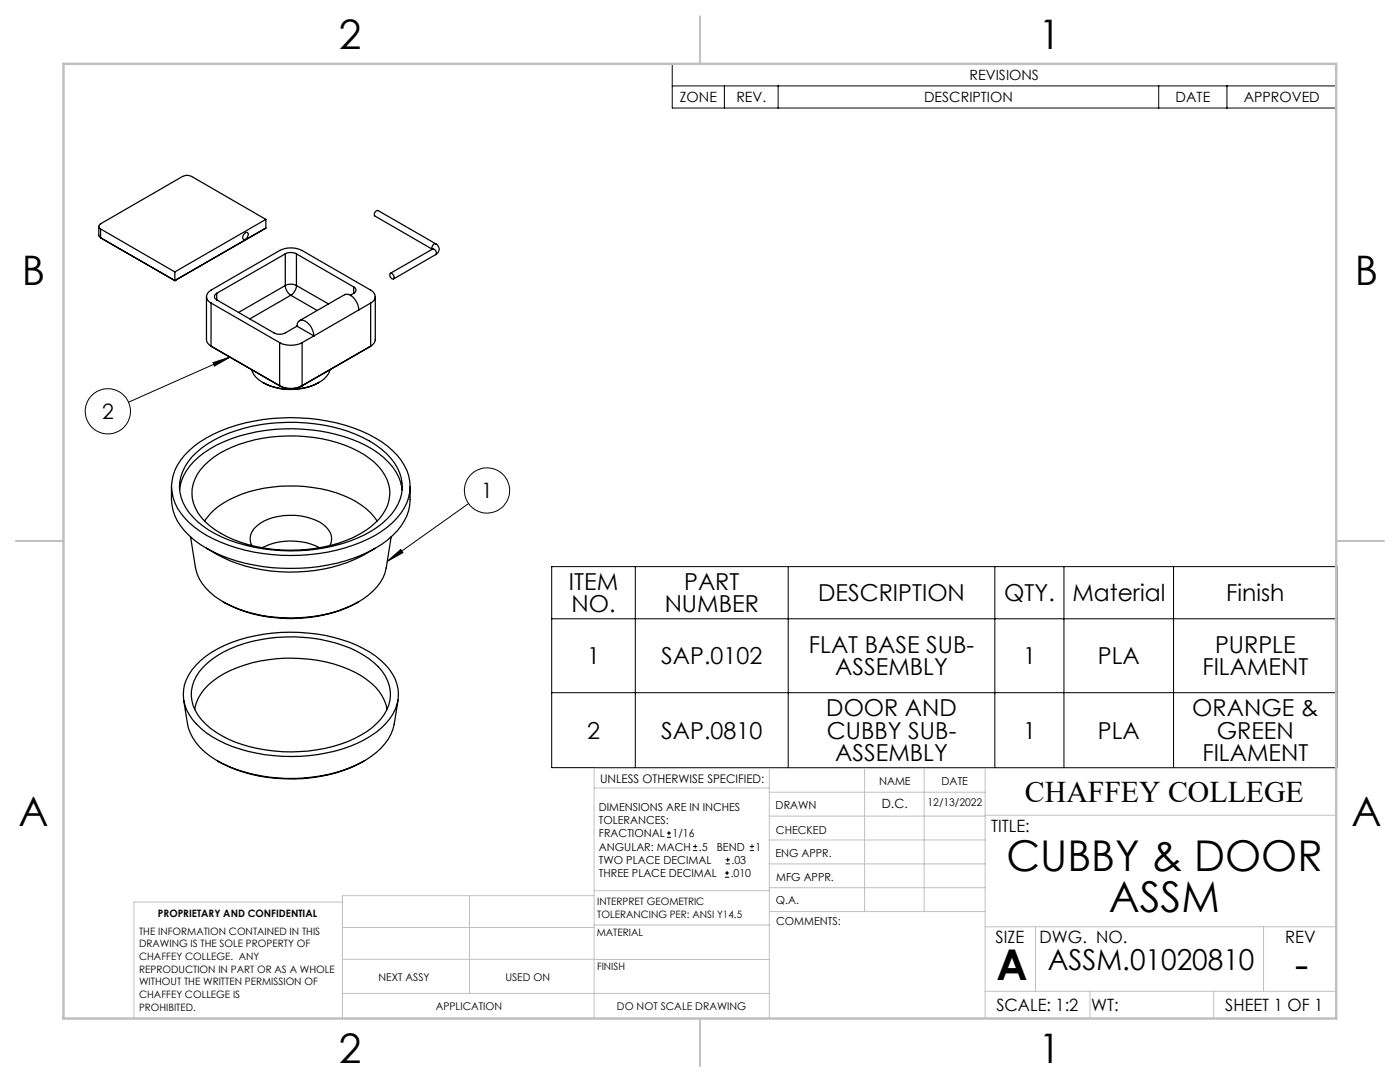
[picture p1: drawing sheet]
<svg xmlns="http://www.w3.org/2000/svg" width="279mm" height="216mm" viewBox="0 0 279 216" stroke-linecap="round" stroke-linejoin="round" font-family="sans-serif">
<g fill="none" stroke="#000" stroke-width=".25">
<path d="M19.7 45.2v1.9l.4 .3M20.1 45.7l14.8 8.6M20.1 47.4l14.8 8.6M20.1 45.7v1.7M20.1 47.4l.1 .2M34.9 56h.1M34.9 54.3v1.7M41.2 59.2v8.6a1.67 1.67 0 0 0 .9 1.3M43.3 58.5a.69 .69 0 0 0-.5 .7 .69 .69 0 0 0 .5 .6M43.3 59.8l11.4 6.6a2.4 2.4 0 0 0 2.2 0l2.4-1.3M43.3 58.5v1.3M48.8 46.6l.6-.2a.92 .92 0 0 1-.8 1.4l-.1-.7z"/>
<path d="M53.1 43.8l-14.9-8.6a2.02 2.02 0 0 0-1.8 0l-16.3 9.5a.55 .55 0 0 0-.4 .5 .55 .55 0 0 0 .4 .5M53.1 43.8l-18.2 10.5M53.1 43.8v1.7M53.1 45.5l-18.2 10.5M53.1 45.5l-.4 .2M56.9 50.7a2.33 2.33 0 0 1 2.3 0M56.9 57a2.51 2.51 0 0 0 1.1 1.9M56.9 57a2.33 2.33 0 0 1 2.3 0M56.9 50.7l-13.6 7.8M56.9 50.7v6.3M56.9 57l-9.3 5.3M58 58.9l-8.2 4.7"/>
<path d="M58 58.9l5.3 3M59.2 57a2.42 2.42 0 0 1-1.2 1.9M59.2 50.7l11.4 6.6M59.2 50.7v6.3M59.2 57l6.3 3.6M70.6 57.3a.67 .67 0 0 1 .4 .6 .67 .67 0 0 1-.4 .6M70.6 58.5l-.7 .4M70.6 57.3v1.2M74.9 59.2v8.6a1.67 1.67 0 0 1-.9 1.3M77.9 54.5a.76 .76 0 0 1 .6 1.2 .76 .76 0 0 1-.6-1.2zM86.3 49.7a.72 .72 0 0 1 .7 1.1M86.3 49.7l-8.4 4.8"/>
<path d="M86.4 49.6l-.1 .1M87 48.6a1.17 1.17 0 0 1 .7 1.1 1.17 1.17 0 0 1-.7 1.1M87 48.6l-11.5-6.6a.72 .72 0 0 0-.7 1.1l11.5 6.6M87 48.6a.76 .76 0 0 0-.7 1.1M87 50.8l-8.5 4.9M42.1 60.5a1.36 1.36 0 0 1-.9-1.3 1.36 1.36 0 0 1 .9-1.3l13.7-7.9a5 5 0 0 1 4.5 0l13.7 7.9a1.36 1.36 0 0 1 .9 1.3 1.36 1.36 0 0 1-.9 1.3M42.1 60.5l13.7 7.9M42.1 69.1l14 8M42.1 60.5v8.6M42.1 69.1l.3 .2M50.2 73.7a4.8 4.8 0 0 0 3.1 3 12.1 12.1 0 0 0 11.4-1.1 3.5 3.5 0 0 0 1.2-1.9M52.4 76.3a11.9 11.9 0 0 0 11.3 0"/>
<path d="M55.8 68.4a5 5 0 0 0 4.5 0M55.8 77a5 5 0 0 0 4.5 0M55.8 68.4v8.6M55.8 77l.3 .1M56.1 77.1a4.2 4.2 0 0 0 3.9 0M59.3 65.1a1.04 1.04 0 0 1 .5-1.1 1.04 1.04 0 0 1 1.2 .1 3.8 3.8 0 0 1 1.7 2.9M59.3 65.1l3.4 1.9M60.3 68.4v8.6M60.3 77l-.3 .1M62.7 67l-2.4 1.4M71.6 61.8a3.2 3.2 0 0 0-2.5-3.1l-9.3 5.3M74 60.5l-11.3 6.5"/>
<path d="M74 60.5v8.6M74 69.1l-14 8M74 69.1l-.3 .2M34.2 97.1a10.7 10.7 0 0 0 2.6 8.8 16.5 16.5 0 0 0 4.4 3.5M35.8 97.8a10.6 10.6 0 0 1 5-7.5 30.4 30.4 0 0 1 17.5-4.8 32.4 32.4 0 0 1 16.1 4.2 11.4 11.4 0 0 1 5.9 8.1M37.7 89.9a27.3 27.3 0 0 1 14.8-6.2 36.7 36.7 0 0 1 22.4 3.7 13.2 13.2 0 0 1 6.7 7.5 8.9 8.9 0 0 1-2.3 8.4 24.9 24.9 0 0 1-13.9 6.9 37.3 37.3 0 0 1-24.2-3.4 13.4 13.4 0 0 1-6.7-7.6 9.1 9.1 0 0 1 3.2-9.3zM38.3 91.2a24 24 0 0 1 13.7-6.5 35.6 35.6 0 0 1 20.4 2.6 13.8 13.8 0 0 1 7.4 7.1 8.2 8.2 0 0 1-2.5 9.1 25.1 25.1 0 0 1-14.1 6.1 34.9 34.9 0 0 1-20.2-3.1 13.4 13.4 0 0 1-6.8-7.2 8.4 8.4 0 0 1 2.1-8.1zM40.8 92.9a20.9 20.9 0 0 1 11.6-5.4 30.7 30.7 0 0 1 20.2 3.2 10 10 0 0 1 5.2 7.1 8.6 8.6 0 0 1-3.9 7.4 25.4 25.4 0 0 1-14.4 4.5 26.9 26.9 0 0 1-17.6-4.7 8.1 8.1 0 0 1-3.3-8.4 8.3 8.3 0 0 1 2.2-3.7zM81.8 97.1a11.3 11.3 0 0 1-1.1 6.8 16.9 16.9 0 0 1-8.7 6.9 38.4 38.4 0 0 1-29.4-.7l-1.4-.7M38 107.1l1 6.2a9.8 9.8 0 0 0 5 6.4 29.7 29.7 0 0 0 23.2 2.3 15.4 15.4 0 0 0 9.2-6.7l.7-2 1-6.2M40.8 104a14.1 14.1 0 0 1 7.5-5.4 29.6 29.6 0 0 1 21.5 .8 13.3 13.3 0 0 1 5.5 4.6M41.2 109.4a32.2 32.2 0 0 0 25 3.8 28.4 28.4 0 0 0 8.7-3.8"/>
<path d="M50.3 108.9a3 3 0 0 1 1-3.9 11 11 0 0 1 8.7-2.1 8.6 8.6 0 0 1 5.6 2.9 2.82 2.82 0 0 1 .2 3.1M52.3 109.3a12.8 12.8 0 0 1 11.4 0M36.7 139.7l.7 4.8a10.9 10.9 0 0 0 5.6 7.1 32.1 32.1 0 0 0 29.9 .1 11.2 11.2 0 0 0 5.8-7.2l.7-4.8M39.1 132.7a23.1 23.1 0 0 1 13.6-6.2 33.3 33.3 0 0 1 19.8 2.9 12.7 12.7 0 0 1 6.7 7.1 8.4 8.4 0 0 1-3.1 8.8 25.7 25.7 0 0 1-14.4 5.5 32.6 32.6 0 0 1-19.4-3.8 11.1 11.1 0 0 1-5.6-7.4 7.9 7.9 0 0 1 2.4-6.9zM40.5 133.2a22.1 22.1 0 0 1 13.2-5.8 29.9 29.9 0 0 1 18.8 3.3 9.8 9.8 0 0 1 5.4 8 9.4 9.4 0 0 1-4.7 7.3 29.3 29.3 0 0 1-20.1 3.6 20.9 20.9 0 0 1-12.9-6 7.3 7.3 0 0 1 .3-10.4zM44.5 120.1a29 29 0 0 0 27.1 0M38.9 141.5a9.4 9.4 0 0 1 4.7-6.4 28.8 28.8 0 0 1 19.8-3.3 19.6 19.6 0 0 1 12.3 6.2 8 8 0 0 1 1.5 3.5M43.4 151.8a31.6 31.6 0 0 0 27.9 .8l1.4-.8"/>
</g>
<g fill="none" stroke="#000" stroke-width=".2">
<path d="M134.2 12.7h132.5v8.9h-132.5zM134.2 17.1h132.5M144.6 17.1v4.5M155.3 17.1v4.5M231.2 17.1v4.5M244.9 17.1v4.5M42.5 72.4l3.4-1.1-3.1 1.8zM45.9 71.3l-20.3 9M77.3 112l2.7-2.4 .4 .7zM93.5 100.5l-16.2 11.5M110.1 113.1h156.7v40.1h-156.7zM126.8 113.1v40.1"/>
<path d="M157.3 113.1v40.1M198.5 113.1v40.1M212.3 113.1v40.1M234.2 113.1v40.1M110.1 123.5h156.7M110.1 138.2h156.7M133.1 167.1h.8M133.1 166.2h.8M133.5 165.8v.9M138.3 169.7h.8M138.3 168.9h.8M138.7 168.5v.8"/>
<path d="M144.7 175h.8M144.7 174.2h.8M144.8 172.4h.9M144.8 171.6h.9M145.1 173.8v.8M145.2 171.1v.9M149.6 169.7h.9M149.6 168.9h.9M150.1 168.5v.8"/>
<circle cx="21.5" cy="82.1" r="4.5"/>
<circle cx="97.2" cy="97.9" r="4.5"/>
</g>
<g fill="none" stroke="#c0c0c0" stroke-width=".2">
<path d="M118.6 157.2h34.9M153.5 153.3v49.9M153.5 158.1h43.1M172.5 153.3v28.6M184.4 153.3v28.6M196.6 153.3v49.9M266.7 153.3h-148.1v49.9M68.3 180h-41.6v23.2M93.7 178.7v19.5M118.6 178.7h-50.3v24.5M118.6 177.7h35M153.5 167.6h43.1"/>
<path d="M153.5 162.8h43.1M153.5 172.4h43.1M153.5 177.1h43.1M196.6 162.7h70.1M68.3 198.2h85.2M68.3 191.4l85.2 .1M68.3 185.1h50.3M118.6 184.6h35M153.6 181.9h43M196.6 197.8h70.1M196.6 184.9h70.1M206.7 184.9v12.9"/>
<path d="M217.5 197.8v5.4M242.2 197.8v5.4M252.2 184.9v12.9"/>
</g>
<path d="M139.7 3.2v9.5M3.1 107.9h9.6M266.7 107.9h9.5M139.7 203.2v9.6" fill="none" stroke="#c0c0c0" stroke-width=".25"/>
<path d="M12.7 12.7h254v190.5h-254z" fill="none" stroke="#c0c0c0" stroke-width=".5"/>
<path d="M42.5 72.4l3.4-1.1-3.1 1.8zM77.3 112l2.7-2.4 .4 .7z" fill="#000"/>
<g font-size="8.5">
<text x="200.8" y="173.8">CUBBY &amp; DOOR</text>
<text x="221.3" y="181.9">ASSM</text>
<text x="198.9" y="195.5">A</text>
<text x="258.4" y="195.4">-</text>
</g>
<g font-size="8.1">
<text x="67.6" y="9.7">2</text>
<text x="207.3" y="9.7">1</text>
<text x="4.4" y="57">B</text>
<text x="270.4" y="57">B</text>
<text x="3.7" y="164.9">A</text>
<text x="269.7" y="164.9">A</text>
<text x="67.6" y="212.2">2</text>
<text x="207.3" y="212.2">1</text>
</g>
<text font-size="6" x="204.6" y="160.1">CHAFFEY COLLEGE</text>
<text font-size="5.8" x="209.1" y="193.5">ASSM.01020810</text>
<g font-size="4.7">
<text x="113.5" y="117.7">ITEM</text>
<text x="136.5" y="117.7">PART</text>
<text x="163.3" y="119.9">DESCRIPTION</text>
<text x="200.4" y="119.9">QTY.</text>
<text x="214" y="119.9">Material</text>
<text x="244.7" y="119.9">Finish</text>
<text x="114.1" y="122.2">NO.</text>
<text x="132.7" y="122.2">NUMBER</text>
<text x="161.4" y="130.3">FLAT BASE SUB-</text>
<text x="242.5" y="130.3">PURPLE</text>
<text x="117.2" y="132.5">1</text>
<text x="132" y="132.5">SAP.0102</text>
<text x="166.7" y="134.8">ASSEMBLY</text>
<text x="204.2" y="132.5">1</text>
<text x="219.1" y="132.5">PLA</text>
<text x="240" y="134.8">FILAMENT</text>
<text x="164.9" y="142.8">DOOR AND</text>
<text x="237.9" y="142.8">ORANGE &amp;</text>
<text x="117.2" y="147.4">2</text>
<text x="132" y="147.4">SAP.0810</text>
<text x="165" y="147.4">CUBBY SUB-</text>
<text x="204.2" y="147.4">1</text>
<text x="219.1" y="147.4">PLA</text>
<text x="242.9" y="147.4">GREEN</text>
<text x="166.7" y="151.9">ASSEMBLY</text>
<text x="240" y="151.9">FILAMENT</text>
</g>
<g font-size="4.2">
<text x="20.4" y="83.6">2</text>
<text x="96" y="99.4">1</text>
</g>
<g font-size="3.4">
<text x="197.8" y="166">TITLE:</text>
<text x="198.7" y="188.1">SIZE</text>
<text x="207.5" y="188.1">DWG. NO.</text>
<text x="256.5" y="188.2">REV</text>
<text x="198.8" y="201.7">SCALE: 1:2</text>
<text x="217.7" y="201.8">WT:</text>
<text x="244.5" y="201.7">SHEET 1 OF 1</text>
</g>
<g font-size="2.8">
<text x="193.5" y="16">REVISIONS</text>
<text x="135.7" y="20.4">ZONE</text>
<text x="147" y="20.4">REV.</text>
<text x="184.4" y="20.4">DESCRIPTION</text>
<text x="234.6" y="20.4">DATE</text>
<text x="248.2" y="20.4">APPROVED</text>
</g>
<text font-size="2.5" x="176" y="161.3">D.C.</text>
<text font-size="2.4" x="119.8" y="156.2">UNLESS OTHERWISE SPECIFIED:</text>
<g font-size="2.2">
<text x="119.5" y="161.8">DIMENSIONS ARE IN INCHES</text>
<text x="154.8" y="161.4">DRAWN</text>
<text x="175.4" y="156.6">NAME</text>
<text x="187.9" y="156.7">DATE</text>
<text x="119.5" y="164.4">TOLERANCES:</text>
<text x="119.5" y="167.1">FRACTIONAL</text>
<text x="134.2" y="167.1">1/16</text>
<text x="154.9" y="166.3">CHECKED</text>
<text x="119.5" y="172.4">TWO PLACE DECIMAL</text>
<text x="119.5" y="169.7">ANGULAR: MACH</text>
<text x="139.5" y="169.7">.5</text>
<text x="143" y="169.7">BEND</text>
<text x="146" y="172.4">.03</text>
<text x="150.8" y="169.7">1</text>
<text x="154.8" y="171">ENG APPR.</text>
<text x="119.5" y="175">THREE PLACE DECIMAL</text>
<text x="145.8" y="175">.010</text>
<text x="154.9" y="175.7">MFG APPR.</text>
<text x="154.9" y="180.4">Q.A.</text>
<text x="154.9" y="184.6">COMMENTS:</text>
</g>
<g font-size="2.1">
<text x="185.1" y="160.7">12/13/2022</text>
<text x="75.5" y="195.7">NEXT ASSY</text>
<text x="100.9" y="195.7">USED ON</text>
<text x="86.9" y="201.5">APPLICATION</text>
<text x="123.1" y="201.6">DO NOT SCALE DRAWING</text>
</g>
<g font-size="2">
<text x="31.5" y="182.9">PROPRIETARY AND CONFIDENTIAL</text>
<text x="119.2" y="180.6">INTERPRET GEOMETRIC</text>
<text x="119.2" y="183.1">TOLERANCING PER: ANSI Y14.5</text>
<text x="27.8" y="186.5">THE INFORMATION CONTAINED IN THIS</text>
<text x="27.8" y="189">DRAWING IS THE SOLE PROPERTY OF</text>
<text x="27.8" y="191.6">CHAFFEY COLLEGE. ANY</text>
<text x="119.1" y="186.7">MATERIAL</text>
<text x="27.8" y="194.1">REPRODUCTION IN PART OR AS A WHOLE</text>
<text x="27.8" y="196.6">WITHOUT THE WRITTEN PERMISSION OF</text>
<text x="119.1" y="193.5">FINISH</text>
<text x="27.8" y="199.1">CHAFFEY COLLEGE IS</text>
<text x="27.8" y="201.7">PROHIBITED.</text>
</g>
</svg>
